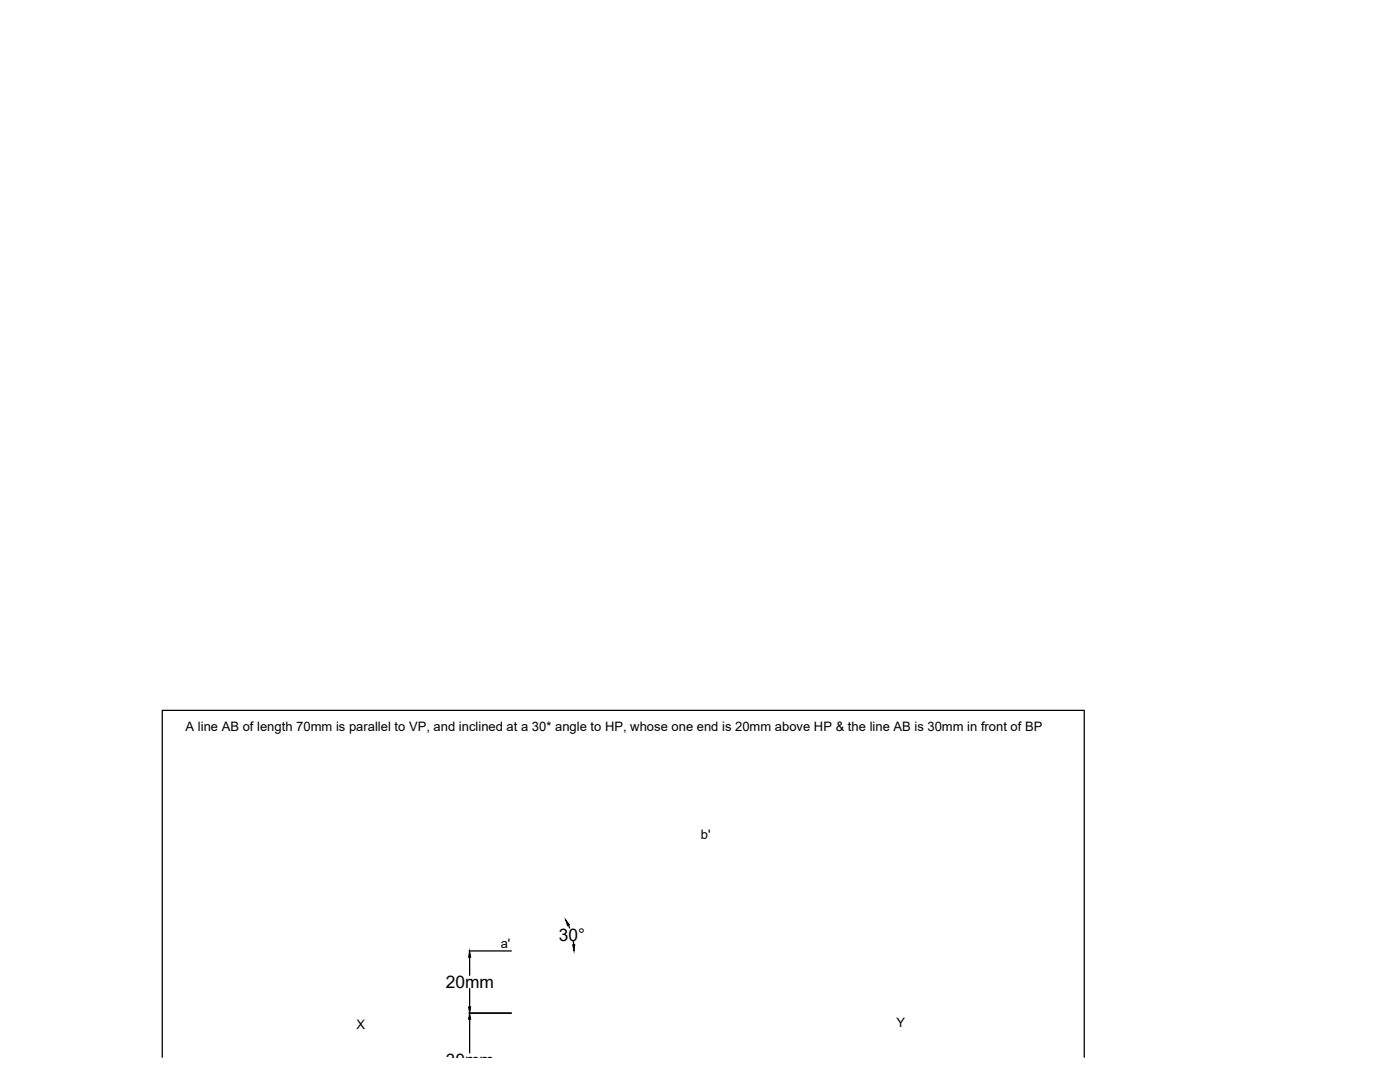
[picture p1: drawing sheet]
<svg xmlns="http://www.w3.org/2000/svg" width="279mm" height="216mm" viewBox="0 0 279 216" stroke-linecap="round" stroke-linejoin="round" font-family="sans-serif">
<!-- layer: 0 -->
<path d="M93.6 189.8h8.4M93.7 191v3.6M93.7 197.3v3.6M113.4 184.6l.3 .6M114.4 187.8l.1 .7M32.4 211v-69.3h184v69.3M93.6 202.2h8.4M93.7 203.4v6.7" fill="none" stroke="#000" stroke-width=".25"/>
<path d="M93.7 189.8l.2 1.2h-.4zM112.9 183.5l.7 1-.3 .2zM114.3 188.5h.4l-.1 1.3zM93.5 200.9h.4l-.2 1.3zM93.7 202.2l.2 1.2h-.4z" fill="#000" stroke="#000" stroke-width=".2"/>
<g font-size="3.5">
<text x="111.5" y="187.7">30°</text>
<text x="89" y="197.2">20mm</text>
<text x="89" y="212.6">30mm</text>
</g>
<g font-size="2.6">
<text x="37" y="145.8">A line AB of length 70mm is parallel to VP, and inclined at a 30* angle to HP, whose one end is 20mm above HP &amp; the line AB is 30mm in front of BP</text>
<text x="139.9" y="167.5">b'</text>
<text x="99.9" y="189.1">a'</text>
<text x="71.1" y="205.2">X</text>
<text x="178.9" y="204.9">Y</text>
</g>
</svg>
